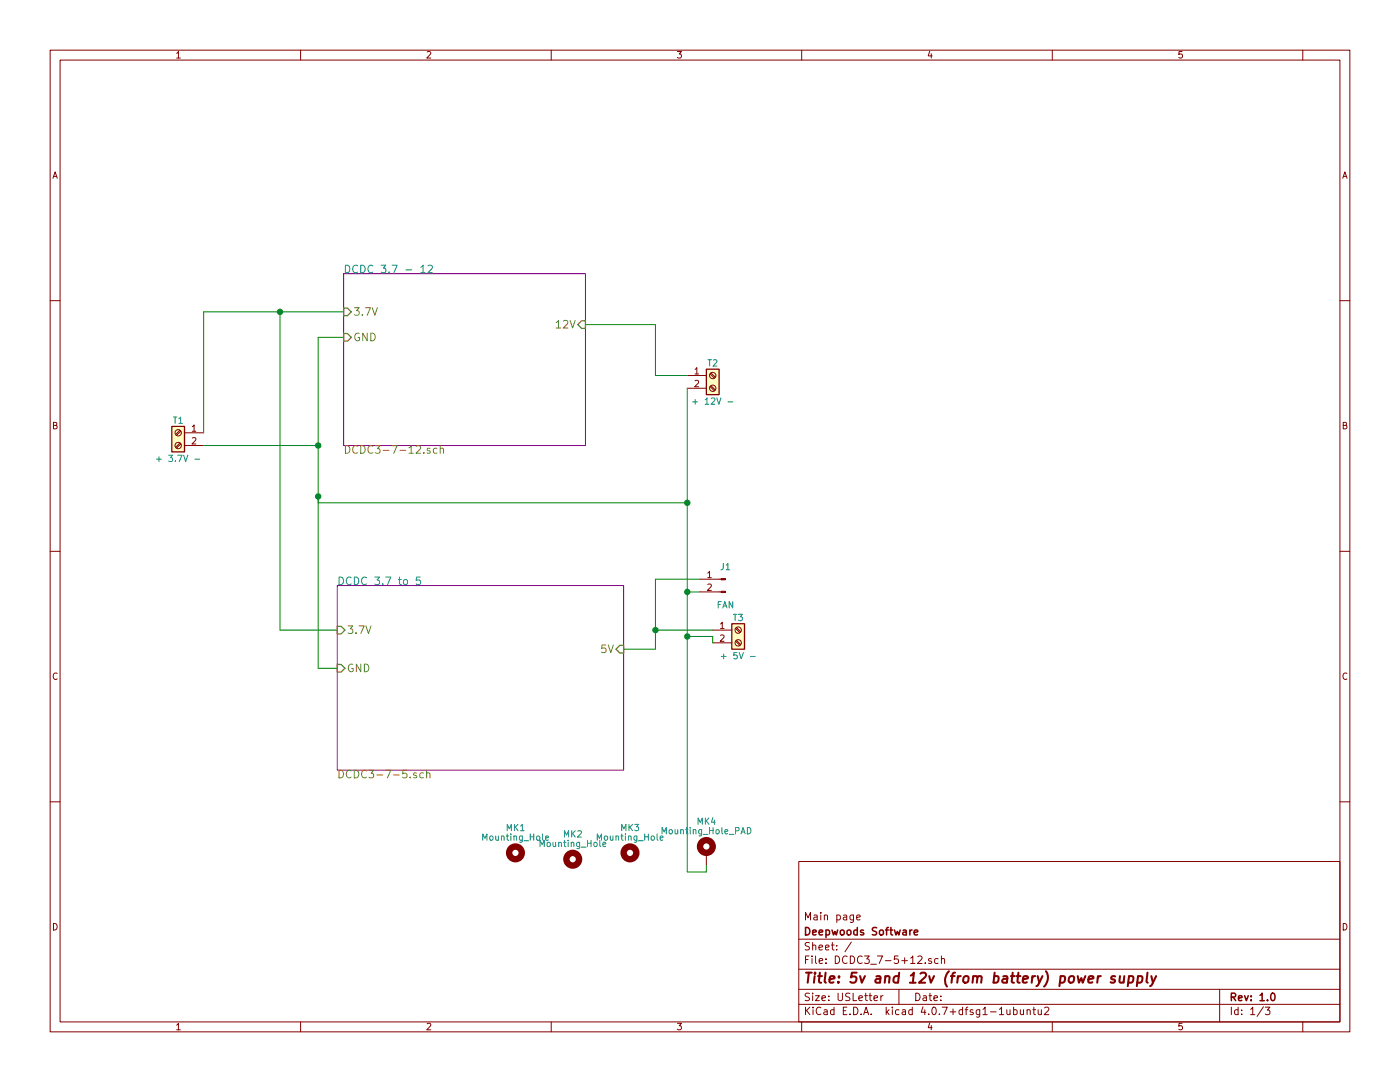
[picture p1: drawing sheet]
EESchema Schematic File Version 2
LIBS:power
LIBS:device
LIBS:switches
LIBS:relays
LIBS:motors
LIBS:transistors
LIBS:conn
LIBS:linear
LIBS:regul
LIBS:74xx
LIBS:cmos4000
LIBS:adc-dac
LIBS:memory
LIBS:xilinx
LIBS:microcontrollers
LIBS:dsp
LIBS:microchip
LIBS:analog_switches
LIBS:motorola
LIBS:texas
LIBS:intel
LIBS:audio
LIBS:interface
LIBS:digital-audio
LIBS:philips
LIBS:display
LIBS:cypress
LIBS:siliconi
LIBS:opto
LIBS:atmel
LIBS:contrib
LIBS:valves
LIBS:xl6009
LIBS:mechanical
LIBS:TPS61088QRHLRQ1
LIBS:lm3488
LIBS:DCDC3_7-5+12-cache
EELAYER 25 0
EELAYER END
$Descr USLetter 11000 8500
encoding utf-8
Sheet 1 3
Title "5v and 12v (from battery) power supply"
Date ""
Rev "1.0"
Comp "Deepwoods Software"
Comment1 "Main page"
Comment2 ""
Comment3 ""
Comment4 ""
$EndDescr
$Sheet
S 2700 2150 1900 1350
U 62AA2A0D
F0 "DCDC 3.7 - 12" 60
F1 "DCDC3-7-12.sch" 60
F2 "3.7V" I L 2700 2450 60 
F3 "GND" I L 2700 2650 60 
F4 "12V" I R 4600 2550 60 
$EndSheet
$Sheet
S 2650 4600 2250 1450
U 62AA2A38
F0 "DCDC 3.7 to 5" 60
F1 "DCDC3-7-5.sch" 60
F2 "3.7V" I L 2650 4950 60 
F3 "GND" I L 2650 5250 60 
F4 "5V" I R 4900 5100 60 
$EndSheet
$Comp
L Screw_Terminal_01x02 T1
U 1 1
P 1400 3400
F 0 "T1" H 1400 3500 50  0000 C CNN
F 1 "+ 3.7V -" H 1400 3200 50  0000 C CNN
F 2 "Terminal_Blocks:TerminalBlock_Pheonix_MPT-2.54mm_2pol" H 1400 3400 50  0001 C CNN
F 3 "" H 1400 3400 50  0001 C CNN
	1    1400 3400
	-1   0    0    -1  
$EndComp
Wire Wire Line
	1600 3400 1600 2450
Wire Wire Line
	1600 2450 2700 2450
Wire Wire Line
	2650 4950 2200 4950
Wire Wire Line
	2200 4950 2200 2450
Connection ~ 2200 2450
Wire Wire Line
	2700 2650 2500 2650
Wire Wire Line
	2500 2650 2500 5250
Wire Wire Line
	2500 5250 2650 5250
Connection ~ 2500 3500
Wire Wire Line
	1600 3500 2500 3500
$Comp
L Screw_Terminal_01x02 T2
U 1 1
P 5600 2950
F 0 "T2" H 5600 3050 50  0000 C CNN
F 1 "+ 12V -" H 5600 2750 50  0000 C CNN
F 2 "Terminal_Blocks:TerminalBlock_Pheonix_MPT-2.54mm_2pol" H 5600 2950 50  0001 C CNN
F 3 "" H 5600 2950 50  0001 C CNN
	1    5600 2950
	1    0    0    -1  
$EndComp
$Comp
L Screw_Terminal_01x02 T3
U 1 1
P 5800 4950
F 0 "T3" H 5800 5050 50  0000 C CNN
F 1 "+ 5V -" H 5800 4750 50  0000 C CNN
F 2 "Terminal_Blocks:TerminalBlock_Pheonix_MPT-2.54mm_2pol" H 5800 4950 50  0001 C CNN
F 3 "" H 5800 4950 50  0001 C CNN
	1    5800 4950
	1    0    0    -1  
$EndComp
Wire Wire Line
	4600 2550 5150 2550
Wire Wire Line
	5150 2550 5150 2950
Wire Wire Line
	5150 2950 5400 2950
Wire Wire Line
	5150 5100 4900 5100
Wire Wire Line
	5150 4550 5150 5100
Wire Wire Line
	5150 4950 5600 4950
Wire Wire Line
	5400 3050 5400 6850
Wire Wire Line
	5400 5000 5600 5000
Wire Wire Line
	5600 5000 5600 5050
Wire Wire Line
	5400 3950 2500 3950
Wire Wire Line
	2500 3950 2500 3900
Connection ~ 2500 3900
Connection ~ 5400 3950
$Comp
L Mounting_Hole MK1
U 1 1
P 4050 6700
F 0 "MK1" H 4050 6900 50  0000 C CNN
F 1 "Mounting_Hole" H 4050 6825 50  0000 C CNN
F 2 "Mounting_Holes:MountingHole_3.5mm" H 4050 6700 50  0001 C CNN
F 3 "" H 4050 6700 50  0001 C CNN
	1    4050 6700
	1    0    0    -1  
$EndComp
$Comp
L Mounting_Hole MK2
U 1 1
P 4500 6750
F 0 "MK2" H 4500 6950 50  0000 C CNN
F 1 "Mounting_Hole" H 4500 6875 50  0000 C CNN
F 2 "Mounting_Holes:MountingHole_3.5mm" H 4500 6750 50  0001 C CNN
F 3 "" H 4500 6750 50  0001 C CNN
	1    4500 6750
	1    0    0    -1  
$EndComp
$Comp
L Mounting_Hole MK3
U 1 1
P 4950 6700
F 0 "MK3" H 4950 6900 50  0000 C CNN
F 1 "Mounting_Hole" H 4950 6825 50  0000 C CNN
F 2 "Mounting_Holes:MountingHole_3.5mm" H 4950 6700 50  0001 C CNN
F 3 "" H 4950 6700 50  0001 C CNN
	1    4950 6700
	1    0    0    -1  
$EndComp
$Comp
L Mounting_Hole_PAD MK4
U 1 1
P 5550 6700
F 0 "MK4" H 5550 6950 50  0000 C CNN
F 1 "Mounting_Hole_PAD" H 5550 6875 50  0000 C CNN
F 2 "Mounting_Holes:MountingHole_3.5mm_Pad" H 5550 6700 50  0001 C CNN
F 3 "" H 5550 6700 50  0001 C CNN
	1    5550 6700
	1    0    0    -1  
$EndComp
Wire Wire Line
	5400 6850 5550 6850
Wire Wire Line
	5550 6850 5550 6800
Connection ~ 5400 5000
$Comp
L Conn_01x02_Male J1
U 1 1
P 5700 4550
F 0 "J1" H 5700 4650 50  0000 C CNN
F 1 "FAN" H 5700 4350 50  0000 C CNN
F 2 "Pin_Headers:Pin_Header_Straight_1x02_Pitch2.54mm" H 5700 4550 50  0001 C CNN
F 3 "" H 5700 4550 50  0001 C CNN
	1    5700 4550
	-1   0    0    -1  
$EndComp
Wire Wire Line
	5500 4650 5400 4650
Connection ~ 5400 4650
Wire Wire Line
	5500 4550 5150 4550
Connection ~ 5150 4950
$EndSCHEMATC
